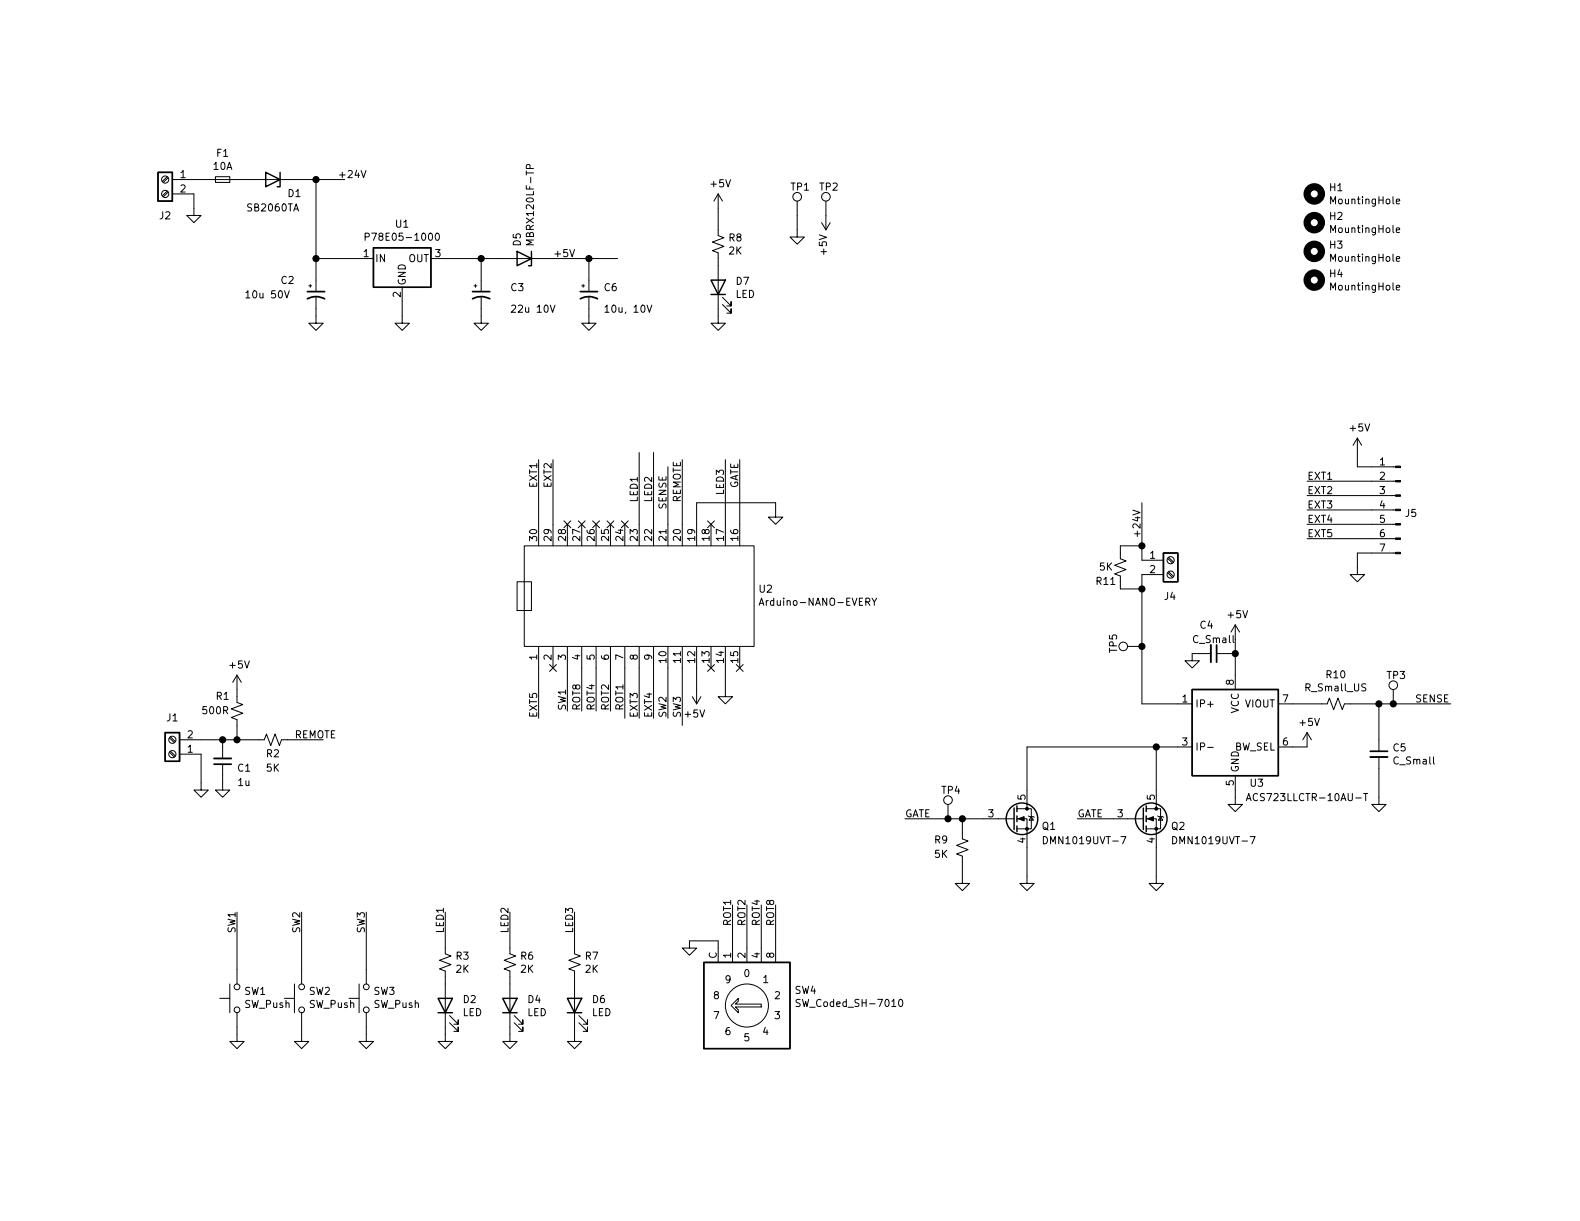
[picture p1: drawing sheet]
EESchema Schematic File Version 4
EELAYER 30 0
EELAYER END
$Descr A 11000 8500
encoding utf-8
Sheet 1 1
Title ""
Date ""
Rev ""
Comp ""
Comment1 ""
Comment2 ""
Comment3 ""
Comment4 ""
$EndDescr
$Comp
L pulsar:Screw_Terminal_01x02 J2
U 1 1
P 1150 1250
F 0 "J2" H 1150 1000 50  0000 C CNN
F 1 "Screw_Terminal_01x02" H 1068 1376 50  0001 C CNN
F 2 "pulsar:TerminalBlock_bornier-2_P5.08mm" H 1150 1250 50  0001 C CNN
F 3 "~" H 1150 1250 50  0001 C CNN
	1    1150 1250
	-1   0    0    -1  
$EndComp
$Comp
L pulsar:Z3SMCxxx D1
U 1 1
P 1900 1250
F 0 "D1" H 1750 1350 50  0000 C CNN
F 1 "SB2060TA" H 1900 1450 50  0000 C CNN
F 2 "Diode_THT:D_DO-201AD_P12.70mm_Horizontal" H 1900 1075 50  0001 C CNN
F 3 "https://diotec.com/tl_files/diotec/files/pdf/datasheets/z3smc1.pdf" H 1900 1250 50  0001 C CNN
	1    1900 1250
	-1   0    0    1   
$EndComp
Wire Wire Line
	3350 2150 3350 2200
$Comp
L power:GND #PWR014
U 1 1
P 3350 2200
F 0 "#PWR014" H 3350 1950 50  0001 C CNN
F 1 "GND" H 3355 2027 50  0001 C CNN
F 2 "" H 3350 2200 50  0001 C CNN
F 3 "" H 3350 2200 50  0001 C CNN
	1    3350 2200
	1    0    0    -1  
$EndComp
$Comp
L pulsar:CP1_Small C3
U 1 1
P 3350 2050
F 0 "C3" H 3550 2100 50  0000 L CNN
F 1 "22u 10V" H 3550 1950 50  0000 L CNN
F 2 "pulsar:CP_Radial_D5.0mm_P2.00mm" H 3350 2050 50  0001 C CNN
F 3 "~" H 3350 2050 50  0001 C CNN
	1    3350 2050
	1    0    0    -1  
$EndComp
Wire Wire Line
	2800 2200 2800 2100
$Comp
L power:GND #PWR011
U 1 1
P 2800 2200
F 0 "#PWR011" H 2800 1950 50  0001 C CNN
F 1 "GND" H 2805 2027 50  0001 C CNN
F 2 "" H 2800 2200 50  0001 C CNN
F 3 "" H 2800 2200 50  0001 C CNN
	1    2800 2200
	1    0    0    -1  
$EndComp
$Comp
L pulsar:R-78C15-1.0 U1
U 1 1
P 2800 1800
F 0 "U1" H 2800 2042 50  0000 C CNN
F 1 "P78E05-1000" H 2800 1951 50  0000 C CNN
F 2 "pulsar:DC_DC" H 2850 1550 50  0001 L CIN
F 3 "https://www.recom-power.com/pdf/Innoline/R-78Cxx-1.0.pdf" H 2800 1800 50  0001 C CNN
	1    2800 1800
	1    0    0    -1  
$EndComp
Wire Wire Line
	2200 1800 2200 1250
Wire Wire Line
	2050 1250 2200 1250
Wire Wire Line
	2200 1250 2400 1250
Connection ~ 2200 1250
$Comp
L pulsar:CP1_Small C2
U 1 1
P 2200 2050
F 0 "C2" H 1950 2150 50  0000 L CNN
F 1 "10u 50V" H 1700 2050 50  0000 L CNN
F 2 "pulsar:CP_Radial_D8.0mm_P2.50mm" H 2200 2050 50  0001 C CNN
F 3 "~" H 2200 2050 50  0001 C CNN
	1    2200 2050
	1    0    0    -1  
$EndComp
$Comp
L power:GND #PWR08
U 1 1
P 2200 2200
F 0 "#PWR08" H 2200 1950 50  0001 C CNN
F 1 "GND" H 2205 2027 50  0001 C CNN
F 2 "" H 2200 2200 50  0001 C CNN
F 3 "" H 2200 2200 50  0001 C CNN
	1    2200 2200
	1    0    0    -1  
$EndComp
Wire Wire Line
	2200 1950 2200 1800
Connection ~ 2200 1800
Wire Wire Line
	2200 2150 2200 2200
$Comp
L Switch:SW_Push SW2
U 1 1
P 2100 6950
F 0 "SW2" V 2146 6902 50  0000 R CNN
F 1 "SW_Push" V 2055 6902 50  0000 R CNN
F 2 "Button_Switch_THT:SW_PUSH_6mm" H 2100 7150 50  0001 C CNN
F 3 "~" H 2100 7150 50  0001 C CNN
	1    2100 6950
	0    -1   -1   0   
$EndComp
$Comp
L Device:LED D2
U 1 1
P 3100 7000
F 0 "D2" V 3139 6882 50  0000 R CNN
F 1 "LED" V 3048 6882 50  0000 R CNN
F 2 "LED_SMD:LED_0603_1608Metric" H 3100 7000 50  0001 C CNN
F 3 "~" H 3100 7000 50  0001 C CNN
	1    3100 7000
	0    -1   -1   0   
$EndComp
$Comp
L pulsar:ROTARY SW4
U 1 1
P 5200 7000
F 0 "SW4" V 5303 6670 50  0000 R CNN
F 1 "SW_Coded_SH-7010" V 5212 6670 50  0000 R CNN
F 2 "pulsar:ROTARY2" H 4900 6550 50  0001 L CNN
F 3 "https://www.nidec-copal-electronics.com/e/catalog/switch/sh-7000.pdf" H 5200 7000 50  0001 C CNN
	1    5200 7000
	0    -1   -1   0   
$EndComp
$Comp
L power:GND #PWR010
U 1 1
P 3100 7200
F 0 "#PWR010" H 3100 6950 50  0001 C CNN
F 1 "GND" H 3105 7027 50  0001 C CNN
F 2 "" H 3100 7200 50  0001 C CNN
F 3 "" H 3100 7200 50  0001 C CNN
	1    3100 7200
	1    0    0    -1  
$EndComp
$Comp
L power:GND #PWR06
U 1 1
P 2100 7200
F 0 "#PWR06" H 2100 6950 50  0001 C CNN
F 1 "GND" H 2105 7027 50  0001 C CNN
F 2 "" H 2100 7200 50  0001 C CNN
F 3 "" H 2100 7200 50  0001 C CNN
	1    2100 7200
	1    0    0    -1  
$EndComp
$Comp
L Switch:SW_Push SW1
U 1 1
P 1650 6950
F 0 "SW1" V 1696 6902 50  0000 R CNN
F 1 "SW_Push" V 1605 6902 50  0000 R CNN
F 2 "Button_Switch_THT:SW_PUSH_6mm" H 1650 7150 50  0001 C CNN
F 3 "~" H 1650 7150 50  0001 C CNN
	1    1650 6950
	0    -1   -1   0   
$EndComp
$Comp
L power:GND #PWR04
U 1 1
P 1650 7200
F 0 "#PWR04" H 1650 6950 50  0001 C CNN
F 1 "GND" H 1655 7027 50  0001 C CNN
F 2 "" H 1650 7200 50  0001 C CNN
F 3 "" H 1650 7200 50  0001 C CNN
	1    1650 7200
	1    0    0    -1  
$EndComp
Wire Wire Line
	3100 7150 3100 7200
Wire Wire Line
	2100 7150 2100 7200
Wire Wire Line
	1650 7150 1650 7200
$Comp
L Device:R_Small_US R3
U 1 1
P 3100 6700
F 0 "R3" H 3168 6746 50  0000 L CNN
F 1 "2K" H 3168 6655 50  0000 L CNN
F 2 "Resistor_SMD:R_0603_1608Metric" H 3100 6700 50  0001 C CNN
F 3 "~" H 3100 6700 50  0001 C CNN
	1    3100 6700
	1    0    0    -1  
$EndComp
Wire Wire Line
	3100 6800 3100 6850
Wire Wire Line
	2100 6750 2100 6350
Wire Wire Line
	1650 6750 1650 6350
Wire Wire Line
	3100 6600 3100 6350
Wire Wire Line
	5000 6600 5000 6550
Wire Wire Line
	5000 6550 4800 6550
Wire Wire Line
	5100 6600 5100 6300
Wire Wire Line
	5200 6600 5200 6300
Wire Wire Line
	5300 6600 5300 6300
Wire Wire Line
	5400 6600 5400 6300
Text Label 1650 6500 1    50   ~ 0
SW1
Text Label 2100 6500 1    50   ~ 0
SW2
Text Label 3100 6500 1    50   ~ 0
LED1
Text Label 5100 6450 1    50   ~ 0
ROT1
Text Label 5200 6450 1    50   ~ 0
ROT2
Text Label 5300 6450 1    50   ~ 0
ROT4
Text Label 5400 6450 1    50   ~ 0
ROT8
Text Label 3550 6500 1    50   ~ 0
LED2
Wire Wire Line
	3550 6600 3550 6350
Wire Wire Line
	3550 6800 3550 6850
$Comp
L Device:R_Small_US R6
U 1 1
P 3550 6700
F 0 "R6" H 3618 6746 50  0000 L CNN
F 1 "2K" H 3618 6655 50  0000 L CNN
F 2 "Resistor_SMD:R_0603_1608Metric" H 3550 6700 50  0001 C CNN
F 3 "~" H 3550 6700 50  0001 C CNN
	1    3550 6700
	1    0    0    -1  
$EndComp
Wire Wire Line
	3550 7150 3550 7200
$Comp
L power:GND #PWR013
U 1 1
P 3550 7200
F 0 "#PWR013" H 3550 6950 50  0001 C CNN
F 1 "GND" H 3555 7027 50  0001 C CNN
F 2 "" H 3550 7200 50  0001 C CNN
F 3 "" H 3550 7200 50  0001 C CNN
	1    3550 7200
	1    0    0    -1  
$EndComp
$Comp
L Device:LED D4
U 1 1
P 3550 7000
F 0 "D4" V 3589 6882 50  0000 R CNN
F 1 "LED" V 3498 6882 50  0000 R CNN
F 2 "LED_SMD:LED_0603_1608Metric" H 3550 7000 50  0001 C CNN
F 3 "~" H 3550 7000 50  0001 C CNN
	1    3550 7000
	0    -1   -1   0   
$EndComp
Wire Wire Line
	5000 1800 5000 1850
$Comp
L Device:R_Small_US R8
U 1 1
P 5000 1700
F 0 "R8" H 5068 1746 50  0000 L CNN
F 1 "2K" H 5068 1655 50  0000 L CNN
F 2 "Resistor_SMD:R_0603_1608Metric" H 5000 1700 50  0001 C CNN
F 3 "~" H 5000 1700 50  0001 C CNN
	1    5000 1700
	1    0    0    -1  
$EndComp
Wire Wire Line
	5000 2150 5000 2200
$Comp
L power:GND #PWR025
U 1 1
P 5000 2200
F 0 "#PWR025" H 5000 1950 50  0001 C CNN
F 1 "GND" H 5005 2027 50  0001 C CNN
F 2 "" H 5000 2200 50  0001 C CNN
F 3 "" H 5000 2200 50  0001 C CNN
	1    5000 2200
	1    0    0    -1  
$EndComp
$Comp
L Device:LED D7
U 1 1
P 5000 2000
F 0 "D7" V 5039 1882 50  0000 R CNN
F 1 "LED" V 4948 1882 50  0000 R CNN
F 2 "LED_SMD:LED_0603_1608Metric" H 5000 2000 50  0001 C CNN
F 3 "~" H 5000 2000 50  0001 C CNN
	1    5000 2000
	0    -1   -1   0   
$EndComp
$Comp
L power:+5V #PWR024
U 1 1
P 5000 1450
F 0 "#PWR024" H 5000 1300 50  0001 C CNN
F 1 "+5V" H 5015 1623 50  0000 C CNN
F 2 "" H 5000 1450 50  0001 C CNN
F 3 "" H 5000 1450 50  0001 C CNN
	1    5000 1450
	1    0    0    -1  
$EndComp
Wire Wire Line
	5000 1450 5000 1600
Wire Wire Line
	3100 1800 3350 1800
Wire Wire Line
	3350 1800 3350 1950
Connection ~ 3350 1800
$Comp
L Device:Fuse_Small F1
U 1 1
P 1550 1250
F 0 "F1" H 1550 1435 50  0000 C CNN
F 1 "10A" H 1550 1344 50  0000 C CNN
F 2 "pulsar:Fuse_Blade_Mini_directSolder" H 1550 1250 50  0001 C CNN
F 3 "~" H 1550 1250 50  0001 C CNN
	1    1550 1250
	1    0    0    -1  
$EndComp
Wire Wire Line
	1450 1250 1350 1250
Wire Wire Line
	1650 1250 1750 1250
$Comp
L Connector:TestPoint TP2
U 1 1
P 5750 1500
F 0 "TP2" H 5700 1700 50  0000 L CNN
F 1 "TestPoint" H 5400 1550 50  0001 L CNN
F 2 "pulsar:Testpoint" H 5950 1500 50  0001 C CNN
F 3 "~" H 5950 1500 50  0001 C CNN
	1    5750 1500
	1    0    0    -1  
$EndComp
$Comp
L Connector:TestPoint TP1
U 1 1
P 5550 1500
F 0 "TP1" H 5500 1700 50  0000 L CNN
F 1 "TestPoint" H 5200 1550 50  0001 L CNN
F 2 "pulsar:Testpoint" H 5750 1500 50  0001 C CNN
F 3 "~" H 5750 1500 50  0001 C CNN
	1    5550 1500
	1    0    0    -1  
$EndComp
$Comp
L power:GND #PWR028
U 1 1
P 5550 1600
F 0 "#PWR028" H 5550 1350 50  0001 C CNN
F 1 "GND" H 5555 1427 50  0001 C CNN
F 2 "" H 5550 1600 50  0001 C CNN
F 3 "" H 5550 1600 50  0001 C CNN
	1    5550 1600
	1    0    0    -1  
$EndComp
$Comp
L power:+5V #PWR029
U 1 1
P 5750 1500
F 0 "#PWR029" H 5750 1350 50  0001 C CNN
F 1 "+5V" V 5765 1628 50  0000 L CNN
F 2 "" H 5750 1500 50  0001 C CNN
F 3 "" H 5750 1500 50  0001 C CNN
	1    5750 1500
	-1   0    0    1   
$EndComp
$Comp
L pulsar:Z3SMCxxx D5
U 1 1
P 3650 1800
F 0 "D5" V 3696 1720 50  0000 R CNN
F 1 "MBRX120LF-TP" V 3605 1720 50  0000 R CNN
F 2 "Diode_SMD:D_SOD-123" H 3650 1625 50  0001 C CNN
F 3 "https://diotec.com/tl_files/diotec/files/pdf/datasheets/z3smc1.pdf" H 3650 1800 50  0001 C CNN
	1    3650 1800
	-1   0    0    1   
$EndComp
Wire Wire Line
	2200 1800 2500 1800
Wire Wire Line
	3350 1800 3500 1800
$Comp
L Switch:SW_Push SW3
U 1 1
P 2550 6950
F 0 "SW3" V 2596 6902 50  0000 R CNN
F 1 "SW_Push" V 2505 6902 50  0000 R CNN
F 2 "Button_Switch_THT:SW_PUSH_6mm" H 2550 7150 50  0001 C CNN
F 3 "~" H 2550 7150 50  0001 C CNN
	1    2550 6950
	0    -1   -1   0   
$EndComp
$Comp
L power:GND #PWR07
U 1 1
P 2550 7200
F 0 "#PWR07" H 2550 6950 50  0001 C CNN
F 1 "GND" H 2555 7027 50  0001 C CNN
F 2 "" H 2550 7200 50  0001 C CNN
F 3 "" H 2550 7200 50  0001 C CNN
	1    2550 7200
	1    0    0    -1  
$EndComp
Wire Wire Line
	2550 7150 2550 7200
Wire Wire Line
	2550 6750 2550 6350
Text Label 2550 6500 1    50   ~ 0
SW3
Text Label 4000 6500 1    50   ~ 0
LED3
Wire Wire Line
	4000 6600 4000 6350
Wire Wire Line
	4000 6800 4000 6850
$Comp
L Device:R_Small_US R7
U 1 1
P 4000 6700
F 0 "R7" H 4068 6746 50  0000 L CNN
F 1 "2K" H 4068 6655 50  0000 L CNN
F 2 "Resistor_SMD:R_0603_1608Metric" H 4000 6700 50  0001 C CNN
F 3 "~" H 4000 6700 50  0001 C CNN
	1    4000 6700
	1    0    0    -1  
$EndComp
Wire Wire Line
	4000 7150 4000 7200
$Comp
L power:GND #PWR016
U 1 1
P 4000 7200
F 0 "#PWR016" H 4000 6950 50  0001 C CNN
F 1 "GND" H 4005 7027 50  0001 C CNN
F 2 "" H 4000 7200 50  0001 C CNN
F 3 "" H 4000 7200 50  0001 C CNN
	1    4000 7200
	1    0    0    -1  
$EndComp
$Comp
L Device:LED D6
U 1 1
P 4000 7000
F 0 "D6" V 4039 6882 50  0000 R CNN
F 1 "LED" V 3948 6882 50  0000 R CNN
F 2 "LED_SMD:LED_0603_1608Metric" H 4000 7000 50  0001 C CNN
F 3 "~" H 4000 7000 50  0001 C CNN
	1    4000 7000
	0    -1   -1   0   
$EndComp
Wire Wire Line
	1350 1350 1350 1450
$Comp
L power:GND #PWR05
U 1 1
P 1350 1450
F 0 "#PWR05" H 1350 1200 50  0001 C CNN
F 1 "GND" H 1355 1277 50  0001 C CNN
F 2 "" H 1350 1450 50  0001 C CNN
F 3 "" H 1350 1450 50  0001 C CNN
	1    1350 1450
	1    0    0    -1  
$EndComp
$Comp
L power:GND #PWR0101
U 1 1
P 4800 6550
F 0 "#PWR0101" H 4800 6300 50  0001 C CNN
F 1 "GND" H 4805 6377 50  0001 C CNN
F 2 "" H 4800 6550 50  0001 C CNN
F 3 "" H 4800 6550 50  0001 C CNN
	1    4800 6550
	1    0    0    -1  
$EndComp
Text Label 2350 1250 0    50   ~ 0
+24V
Wire Wire Line
	3800 1800 4100 1800
Text Label 3850 1800 0    50   ~ 0
+5V
Text Label 9100 3750 0    50   ~ 0
EXT5
Text Label 9100 3650 0    50   ~ 0
EXT4
Text Label 9100 3550 0    50   ~ 0
EXT3
Text Label 9100 3450 0    50   ~ 0
EXT2
Text Label 9100 3350 0    50   ~ 0
EXT1
Wire Wire Line
	9550 3750 9100 3750
Wire Wire Line
	9550 3650 9100 3650
Wire Wire Line
	9550 3550 9100 3550
Wire Wire Line
	9550 3450 9100 3450
Wire Wire Line
	9550 3350 9100 3350
Wire Wire Line
	9450 3250 9450 3150
Wire Wire Line
	9550 3250 9450 3250
Wire Wire Line
	9450 3850 9450 3950
Wire Wire Line
	9550 3850 9450 3850
$Comp
L power:+5V #PWR036
U 1 1
P 9450 3150
F 0 "#PWR036" H 9450 3000 50  0001 C CNN
F 1 "+5V" H 9465 3323 50  0000 C CNN
F 2 "" H 9450 3150 50  0001 C CNN
F 3 "" H 9450 3150 50  0001 C CNN
	1    9450 3150
	1    0    0    -1  
$EndComp
$Comp
L power:GND #PWR037
U 1 1
P 9450 3950
F 0 "#PWR037" H 9450 3700 50  0001 C CNN
F 1 "GND" H 9455 3777 50  0001 C CNN
F 2 "" H 9450 3950 50  0001 C CNN
F 3 "" H 9450 3950 50  0001 C CNN
	1    9450 3950
	1    0    0    -1  
$EndComp
$Comp
L Connector:Conn_01x07_Male J5
U 1 1
P 9750 3550
F 0 "J5" H 9722 3528 50  0000 R CNN
F 1 "Conn_01x07_Male" H 9858 3940 50  0001 C CNN
F 2 "Connector_Molex:Molex_KK-254_AE-6410-07A_1x07_P2.54mm_Vertical" H 9750 3550 50  0001 C CNN
F 3 "~" H 9750 3550 50  0001 C CNN
	1    9750 3550
	-1   0    0    -1  
$EndComp
$Comp
L Mechanical:MountingHole H1
U 1 1
P 9150 1350
F 0 "H1" H 9250 1396 50  0000 L CNN
F 1 "MountingHole" H 9250 1305 50  0000 L CNN
F 2 "pulsar:MountingHole" H 9150 1350 50  0001 C CNN
F 3 "~" H 9150 1350 50  0001 C CNN
	1    9150 1350
	1    0    0    -1  
$EndComp
$Comp
L Mechanical:MountingHole H2
U 1 1
P 9150 1550
F 0 "H2" H 9250 1596 50  0000 L CNN
F 1 "MountingHole" H 9250 1505 50  0000 L CNN
F 2 "pulsar:MountingHole" H 9150 1550 50  0001 C CNN
F 3 "~" H 9150 1550 50  0001 C CNN
	1    9150 1550
	1    0    0    -1  
$EndComp
$Comp
L Mechanical:MountingHole H4
U 1 1
P 9150 1950
F 0 "H4" H 9250 1996 50  0000 L CNN
F 1 "MountingHole" H 9250 1905 50  0000 L CNN
F 2 "pulsar:MountingHole" H 9150 1950 50  0001 C CNN
F 3 "~" H 9150 1950 50  0001 C CNN
	1    9150 1950
	1    0    0    -1  
$EndComp
$Comp
L Mechanical:MountingHole H3
U 1 1
P 9150 1750
F 0 "H3" H 9250 1796 50  0000 L CNN
F 1 "MountingHole" H 9250 1705 50  0000 L CNN
F 2 "pulsar:MountingHole" H 9150 1750 50  0001 C CNN
F 3 "~" H 9150 1750 50  0001 C CNN
	1    9150 1750
	1    0    0    -1  
$EndComp
Wire Wire Line
	7950 4100 7950 4500
Connection ~ 7950 4100
Wire Wire Line
	7800 4100 7950 4100
Wire Wire Line
	7800 4050 7800 4100
Wire Wire Line
	7950 3800 7950 3900
Connection ~ 7950 3800
Wire Wire Line
	7800 3800 7950 3800
Wire Wire Line
	7800 3850 7800 3800
$Comp
L Device:R_Small_US R11
U 1 1
P 7800 3950
F 0 "R11" H 7900 4050 50  0000 C CNN
F 1 "5K" H 7900 3950 50  0000 C CNN
F 2 "Resistor_SMD:R_0603_1608Metric" H 7800 3950 50  0001 C CNN
F 3 "~" H 7800 3950 50  0001 C CNN
	1    7800 3950
	-1   0    0    1   
$EndComp
Text Label 7950 3750 1    50   ~ 0
+24V
Wire Wire Line
	7950 3500 7950 3800
Wire Wire Line
	9700 4900 10100 4900
Connection ~ 9700 4900
Wire Wire Line
	7950 4500 7950 4900
Connection ~ 7950 4500
Wire Wire Line
	7950 4000 7950 4100
Wire Wire Line
	6600 5700 6300 5700
Connection ~ 6600 5700
Text Label 7500 5700 0    50   ~ 0
GATE
Wire Wire Line
	7750 5700 7500 5700
Connection ~ 8050 5200
Wire Wire Line
	7150 5200 8050 5200
Wire Wire Line
	8050 5900 8050 6100
$Comp
L power:GND #PWR031
U 1 1
P 8050 6100
F 0 "#PWR031" H 8050 5850 50  0001 C CNN
F 1 "GND" H 8055 5927 50  0001 C CNN
F 2 "" H 8050 6100 50  0001 C CNN
F 3 "" H 8050 6100 50  0001 C CNN
	1    8050 6100
	1    0    0    -1  
$EndComp
Wire Wire Line
	8050 5200 8200 5200
Wire Wire Line
	8050 5500 8050 5200
$Comp
L pulsar:BUK9M24-60EX Q2
U 1 1
P 7950 5700
F 0 "Q2" H 8150 5650 50  0000 L CNN
F 1 "DMN1019UVT-7" H 8150 5550 50  0000 L CNN
F 2 "Package_TO_SOT_SMD:SOT-23-6_Handsoldering" H 8150 5625 50  0001 L CIN
F 3 "https://assets.nexperia.com/documents/data-sheet/BUK9M24-60E.pdf" V 7950 5700 50  0001 L CNN
	1    7950 5700
	1    0    0    -1  
$EndComp
$Comp
L Connector:TestPoint TP5
U 1 1
P 7950 4500
F 0 "TP5" H 7900 4700 50  0000 L CNN
F 1 "TestPoint" H 7600 4550 50  0001 L CNN
F 2 "pulsar:Testpoint" H 8150 4500 50  0001 C CNN
F 3 "~" H 8150 4500 50  0001 C CNN
	1    7950 4500
	0    -1   -1   0   
$EndComp
$Comp
L Connector:TestPoint TP4
U 1 1
P 6600 5700
F 0 "TP4" H 6550 5900 50  0000 L CNN
F 1 "TestPoint" H 6250 5750 50  0001 L CNN
F 2 "pulsar:Testpoint" H 6800 5700 50  0001 C CNN
F 3 "~" H 6800 5700 50  0001 C CNN
	1    6600 5700
	1    0    0    -1  
$EndComp
$Comp
L Connector:TestPoint TP3
U 1 1
P 9700 4900
F 0 "TP3" H 9650 5100 50  0000 L CNN
F 1 "TestPoint" H 9350 4950 50  0001 L CNN
F 2 "pulsar:Testpoint" H 9900 4900 50  0001 C CNN
F 3 "~" H 9900 4900 50  0001 C CNN
	1    9700 4900
	1    0    0    -1  
$EndComp
$Comp
L Device:R_Small_US R10
U 1 1
P 9300 4900
F 0 "R10" V 9095 4900 50  0000 C CNN
F 1 "R_Small_US" V 9186 4900 50  0000 C CNN
F 2 "Resistor_SMD:R_0603_1608Metric" H 9300 4900 50  0001 C CNN
F 3 "~" H 9300 4900 50  0001 C CNN
	1    9300 4900
	0    1    1    0   
$EndComp
Wire Wire Line
	9000 4900 9200 4900
Wire Wire Line
	9600 4900 9700 4900
Wire Wire Line
	9600 5350 9600 5550
$Comp
L power:GND #PWR038
U 1 1
P 9600 5550
F 0 "#PWR038" H 9600 5300 50  0001 C CNN
F 1 "GND" H 9605 5377 50  0001 C CNN
F 2 "" H 9600 5550 50  0001 C CNN
F 3 "" H 9600 5550 50  0001 C CNN
	1    9600 5550
	1    0    0    -1  
$EndComp
Connection ~ 9600 4900
Wire Wire Line
	9600 5150 9600 4900
$Comp
L pulsar:C_Small C5
U 1 1
P 9600 5250
F 0 "C5" H 9692 5296 50  0000 L CNN
F 1 "C_Small" H 9692 5205 50  0000 L CNN
F 2 "Capacitor_SMD:C_0603_1608Metric" H 9600 5250 50  0001 C CNN
F 3 "~" H 9600 5250 50  0001 C CNN
	1    9600 5250
	1    0    0    -1  
$EndComp
Text Label 9850 4900 0    50   ~ 0
SENSE
Wire Wire Line
	9400 4900 9600 4900
Wire Wire Line
	6700 6000 6700 6100
Wire Wire Line
	6700 5700 6600 5700
Connection ~ 6700 5700
Wire Wire Line
	6700 5800 6700 5700
$Comp
L power:GND #PWR026
U 1 1
P 6700 6100
F 0 "#PWR026" H 6700 5850 50  0001 C CNN
F 1 "GND" H 6705 5927 50  0001 C CNN
F 2 "" H 6700 6100 50  0001 C CNN
F 3 "" H 6700 6100 50  0001 C CNN
	1    6700 6100
	1    0    0    -1  
$EndComp
$Comp
L Device:R_Small_US R9
U 1 1
P 6700 5900
F 0 "R9" H 6900 5850 50  0000 R CNN
F 1 "5K" H 6900 5950 50  0000 R CNN
F 2 "Resistor_SMD:R_0603_1608Metric" H 6700 5900 50  0001 C CNN
F 3 "~" H 6700 5900 50  0001 C CNN
	1    6700 5900
	-1   0    0    1   
$EndComp
Wire Wire Line
	9100 5200 9000 5200
$Comp
L power:+5V #PWR035
U 1 1
P 9100 5200
F 0 "#PWR035" H 9100 5050 50  0001 C CNN
F 1 "+5V" H 9115 5373 50  0000 C CNN
F 2 "" H 9100 5200 50  0001 C CNN
F 3 "" H 9100 5200 50  0001 C CNN
	1    9100 5200
	1    0    0    -1  
$EndComp
Text Label 6300 5700 0    50   ~ 0
GATE
Wire Wire Line
	6850 5700 6700 5700
Wire Wire Line
	8350 4550 8300 4550
Wire Wire Line
	8600 4550 8600 4700
Connection ~ 8600 4550
Wire Wire Line
	8550 4550 8600 4550
$Comp
L power:GND #PWR032
U 1 1
P 8300 4550
F 0 "#PWR032" H 8300 4300 50  0001 C CNN
F 1 "GND" H 8305 4377 50  0001 C CNN
F 2 "" H 8300 4550 50  0001 C CNN
F 3 "" H 8300 4550 50  0001 C CNN
	1    8300 4550
	1    0    0    -1  
$EndComp
$Comp
L pulsar:C_Small C4
U 1 1
P 8450 4550
F 0 "C4" V 8250 4500 50  0000 C CNN
F 1 "C_Small" V 8350 4550 50  0000 C CNN
F 2 "Capacitor_SMD:C_0603_1608Metric" H 8450 4550 50  0001 C CNN
F 3 "~" H 8450 4550 50  0001 C CNN
	1    8450 4550
	0    1    1    0   
$EndComp
$Comp
L power:+5V #PWR033
U 1 1
P 8600 4450
F 0 "#PWR033" H 8600 4300 50  0001 C CNN
F 1 "+5V" H 8615 4623 50  0000 C CNN
F 2 "" H 8600 4450 50  0001 C CNN
F 3 "" H 8600 4450 50  0001 C CNN
	1    8600 4450
	1    0    0    -1  
$EndComp
Wire Wire Line
	8600 4450 8600 4550
Wire Wire Line
	8600 5500 8600 5550
$Comp
L power:GND #PWR034
U 1 1
P 8600 5550
F 0 "#PWR034" H 8600 5300 50  0001 C CNN
F 1 "GND" H 8605 5377 50  0001 C CNN
F 2 "" H 8600 5550 50  0001 C CNN
F 3 "" H 8600 5550 50  0001 C CNN
	1    8600 5550
	1    0    0    -1  
$EndComp
Wire Wire Line
	7950 4900 8200 4900
$Comp
L Connector:Screw_Terminal_01x02 J4
U 1 1
P 8150 3900
F 0 "J4" H 8100 3650 50  0000 L CNN
F 1 "Screw_Terminal_01x02" H 8230 3801 50  0001 L CNN
F 2 "pulsar:TerminalBlock_bornier-2_P5.08mm" H 8150 3900 50  0001 C CNN
F 3 "~" H 8150 3900 50  0001 C CNN
	1    8150 3900
	1    0    0    -1  
$EndComp
Wire Wire Line
	7150 5200 7150 5500
$Comp
L Sensor_Current:ACS722xLCTR-10AU U3
U 1 1
P 8600 5100
F 0 "U3" H 8750 4750 50  0000 C CNN
F 1 "ACS723LLCTR-10AU-T" H 9100 4650 50  0000 C CNN
F 2 "Package_SO:SOIC-8_3.9x4.9mm_P1.27mm" H 8700 4750 50  0001 L CIN
F 3 "http://www.allegromicro.com/~/media/Files/Datasheets/ACS722-Datasheet.ashx?la=en" H 8600 5100 50  0001 C CNN
	1    8600 5100
	1    0    0    -1  
$EndComp
Wire Wire Line
	7150 5900 7150 6100
$Comp
L power:GND #PWR027
U 1 1
P 7150 6100
F 0 "#PWR027" H 7150 5850 50  0001 C CNN
F 1 "GND" H 7155 5927 50  0001 C CNN
F 2 "" H 7150 6100 50  0001 C CNN
F 3 "" H 7150 6100 50  0001 C CNN
	1    7150 6100
	1    0    0    -1  
$EndComp
$Comp
L pulsar:BUK9M24-60EX Q1
U 1 1
P 7050 5700
F 0 "Q1" H 7250 5650 50  0000 L CNN
F 1 "DMN1019UVT-7" H 7250 5550 50  0000 L CNN
F 2 "Package_TO_SOT_SMD:SOT-23-6_Handsoldering" H 7250 5625 50  0001 L CIN
F 3 "https://assets.nexperia.com/documents/data-sheet/BUK9M24-60E.pdf" V 7050 5700 50  0001 L CNN
	1    7050 5700
	1    0    0    -1  
$EndComp
$Comp
L power:GND #PWR0103
U 1 1
P 5400 3550
F 0 "#PWR0103" H 5400 3300 50  0001 C CNN
F 1 "GND" H 5405 3377 50  0001 C CNN
F 2 "" H 5400 3550 50  0001 C CNN
F 3 "" H 5400 3550 50  0001 C CNN
	1    5400 3550
	1    0    0    -1  
$EndComp
Wire Wire Line
	5400 3500 4850 3500
NoConn ~ 4250 3650
Wire Wire Line
	4750 3650 4750 3200
Wire Wire Line
	4450 3650 4450 3150
Text Label 4650 3550 1    50   ~ 0
SENSE
NoConn ~ 3950 3650
NoConn ~ 4050 3650
NoConn ~ 4150 3650
NoConn ~ 4350 3650
Text Label 4450 3500 1    50   ~ 0
LED1
Wire Wire Line
	4650 3650 4650 3250
Text Label 4550 3500 1    50   ~ 0
LED2
Text Label 5050 3450 1    50   ~ 0
LED3
Text Label 5150 3400 1    50   ~ 0
GATE
Text Label 3950 4950 1    50   ~ 0
SW1
NoConn ~ 3850 4650
Wire Wire Line
	3950 4650 3950 4950
NoConn ~ 4950 4650
NoConn ~ 5150 4650
NoConn ~ 4950 3650
Wire Wire Line
	5050 3650 5050 3200
Wire Wire Line
	5150 3650 5150 3200
Text Label 4750 5000 1    50   ~ 0
SW3
Text Label 4650 5000 1    50   ~ 0
SW2
Wire Wire Line
	4750 4650 4750 5050
Wire Wire Line
	4650 4650 4650 5000
Text Label 3750 5000 1    50   ~ 0
EXT5
Wire Wire Line
	3750 4650 3750 5000
Text Label 4050 4950 1    50   ~ 0
ROT8
Text Label 4150 4950 1    50   ~ 0
ROT4
Text Label 4250 4950 1    50   ~ 0
ROT2
Text Label 4350 4950 1    50   ~ 0
ROT1
Wire Wire Line
	4350 4650 4350 5000
Wire Wire Line
	4250 4650 4250 4950
Wire Wire Line
	4150 4650 4150 4950
Wire Wire Line
	4050 4650 4050 4950
Text Label 4550 5000 1    50   ~ 0
EXT4
Text Label 4450 5000 1    50   ~ 0
EXT3
Wire Wire Line
	4550 4650 4550 5000
Wire Wire Line
	4450 4650 4450 5000
Text Label 3850 3400 1    50   ~ 0
EXT2
Text Label 3750 3400 1    50   ~ 0
EXT1
Wire Wire Line
	3850 3650 3850 3200
Wire Wire Line
	3750 3650 3750 3200
Wire Wire Line
	4850 4650 4850 4800
$Comp
L power:+5V #PWR0104
U 1 1
P 4850 4800
F 0 "#PWR0104" H 4850 4650 50  0001 C CNN
F 1 "+5V" H 4865 4973 50  0000 C CNN
F 2 "" H 4850 4800 50  0001 C CNN
F 3 "" H 4850 4800 50  0001 C CNN
	1    4850 4800
	-1   0    0    1   
$EndComp
Wire Wire Line
	5050 4650 5050 4800
Wire Wire Line
	4850 3500 4850 3650
Wire Wire Line
	5400 3550 5400 3500
$Comp
L power:GND #PWR0102
U 1 1
P 5050 4800
F 0 "#PWR0102" H 5050 4550 50  0001 C CNN
F 1 "GND" H 5055 4627 50  0001 C CNN
F 2 "" H 5050 4800 50  0001 C CNN
F 3 "" H 5050 4800 50  0001 C CNN
	1    5050 4800
	1    0    0    -1  
$EndComp
Wire Wire Line
	4550 3650 4550 3150
$Comp
L pulsar:Arduino-NANO-EVERY U2
U 1 1
P 4450 4150
F 0 "U2" V 4496 3322 50  0000 R CNN
F 1 "Arduino-NANO-EVERY" V 4405 3322 50  0000 R CNN
F 2 "pulsar:NANO_33_Socket_Castell" H 4125 4050 50  0001 C CNN
F 3 "~" H 4125 4050 50  0001 C CNN
	1    4450 4150
	0    -1   -1   0   
$EndComp
$Comp
L Device:R_Small_US R2
U 1 1
P 1900 5150
F 0 "R2" V 1800 5150 50  0000 C CNN
F 1 "5K" V 1700 5150 50  0000 C CNN
F 2 "Resistor_SMD:R_0603_1608Metric" H 1900 5150 50  0001 C CNN
F 3 "~" H 1900 5150 50  0001 C CNN
	1    1900 5150
	0    -1   -1   0   
$EndComp
$Comp
L Device:R_Small_US R1
U 1 1
P 1650 4950
F 0 "R1" H 1750 4850 50  0000 C CNN
F 1 "500R" H 1800 4950 50  0000 C CNN
F 2 "Resistor_SMD:R_0603_1608Metric" H 1650 4950 50  0001 C CNN
F 3 "~" H 1650 4950 50  0001 C CNN
	1    1650 4950
	-1   0    0    1   
$EndComp
Text Label 2050 5150 0    50   ~ 0
REMOTE
Wire Wire Line
	1650 4800 1650 4850
Wire Wire Line
	1550 5400 1550 5450
Wire Wire Line
	1400 5250 1400 5450
Wire Wire Line
	1650 5150 1550 5150
Connection ~ 1650 5150
Wire Wire Line
	1650 5050 1650 5150
Wire Wire Line
	1550 5150 1400 5150
Connection ~ 1550 5150
Wire Wire Line
	1550 5200 1550 5150
Wire Wire Line
	1800 5150 1650 5150
Wire Wire Line
	2000 5150 2250 5150
$Comp
L power:+5V #PWR03
U 1 1
P 1650 4800
F 0 "#PWR03" H 1650 4650 50  0001 C CNN
F 1 "+5V" H 1665 4973 50  0000 C CNN
F 2 "" H 1650 4800 50  0001 C CNN
F 3 "" H 1650 4800 50  0001 C CNN
	1    1650 4800
	1    0    0    -1  
$EndComp
$Comp
L power:GND #PWR02
U 1 1
P 1550 5450
F 0 "#PWR02" H 1550 5200 50  0001 C CNN
F 1 "GND" H 1555 5277 50  0001 C CNN
F 2 "" H 1550 5450 50  0001 C CNN
F 3 "" H 1550 5450 50  0001 C CNN
	1    1550 5450
	1    0    0    -1  
$EndComp
$Comp
L power:GND #PWR01
U 1 1
P 1400 5450
F 0 "#PWR01" H 1400 5200 50  0001 C CNN
F 1 "GND" H 1405 5277 50  0001 C CNN
F 2 "" H 1400 5450 50  0001 C CNN
F 3 "" H 1400 5450 50  0001 C CNN
	1    1400 5450
	1    0    0    -1  
$EndComp
$Comp
L pulsar:C_Small C1
U 1 1
P 1550 5300
F 0 "C1" H 1400 5350 50  0000 C CNN
F 1 "1u" H 1400 5450 50  0000 C CNN
F 2 "Capacitor_SMD:C_0603_1608Metric" H 1550 5300 50  0001 C CNN
F 3 "~" H 1550 5300 50  0001 C CNN
	1    1550 5300
	-1   0    0    1   
$EndComp
$Comp
L Connector:Screw_Terminal_01x02 J1
U 1 1
P 1200 5250
F 0 "J1" H 1200 5000 50  0000 C CNN
F 1 "Screw_Terminal_01x02" H 1118 5016 50  0001 C CNN
F 2 "pulsar:TERMINAL_SMALL" H 1200 5250 50  0001 C CNN
F 3 "~" H 1200 5250 50  0001 C CNN
	1    1200 5250
	-1   0    0    1   
$EndComp
Text Label 4750 3500 1    50   ~ 0
REMOTE
Wire Wire Line
	5550 1500 5550 1600
$Comp
L pulsar:CP1_Small C6
U 1 1
P 4100 2050
F 0 "C6" H 4200 2100 50  0000 L CNN
F 1 "10u, 10V" H 4200 1950 50  0000 L CNN
F 2 "pulsar:C_1206_3216Metric_Pad1.42x1.75mm_HandSolder" H 4100 2050 50  0001 C CNN
F 3 "~" H 4100 2050 50  0001 C CNN
	1    4100 2050
	1    0    0    -1  
$EndComp
$Comp
L power:GND #PWR0105
U 1 1
P 4100 2200
F 0 "#PWR0105" H 4100 1950 50  0001 C CNN
F 1 "GND" H 4105 2027 50  0001 C CNN
F 2 "" H 4100 2200 50  0001 C CNN
F 3 "" H 4100 2200 50  0001 C CNN
	1    4100 2200
	1    0    0    -1  
$EndComp
Wire Wire Line
	4100 1950 4100 1800
Connection ~ 4100 1800
Wire Wire Line
	4100 1800 4300 1800
Wire Wire Line
	4100 2150 4100 2200
$EndSCHEMATC
